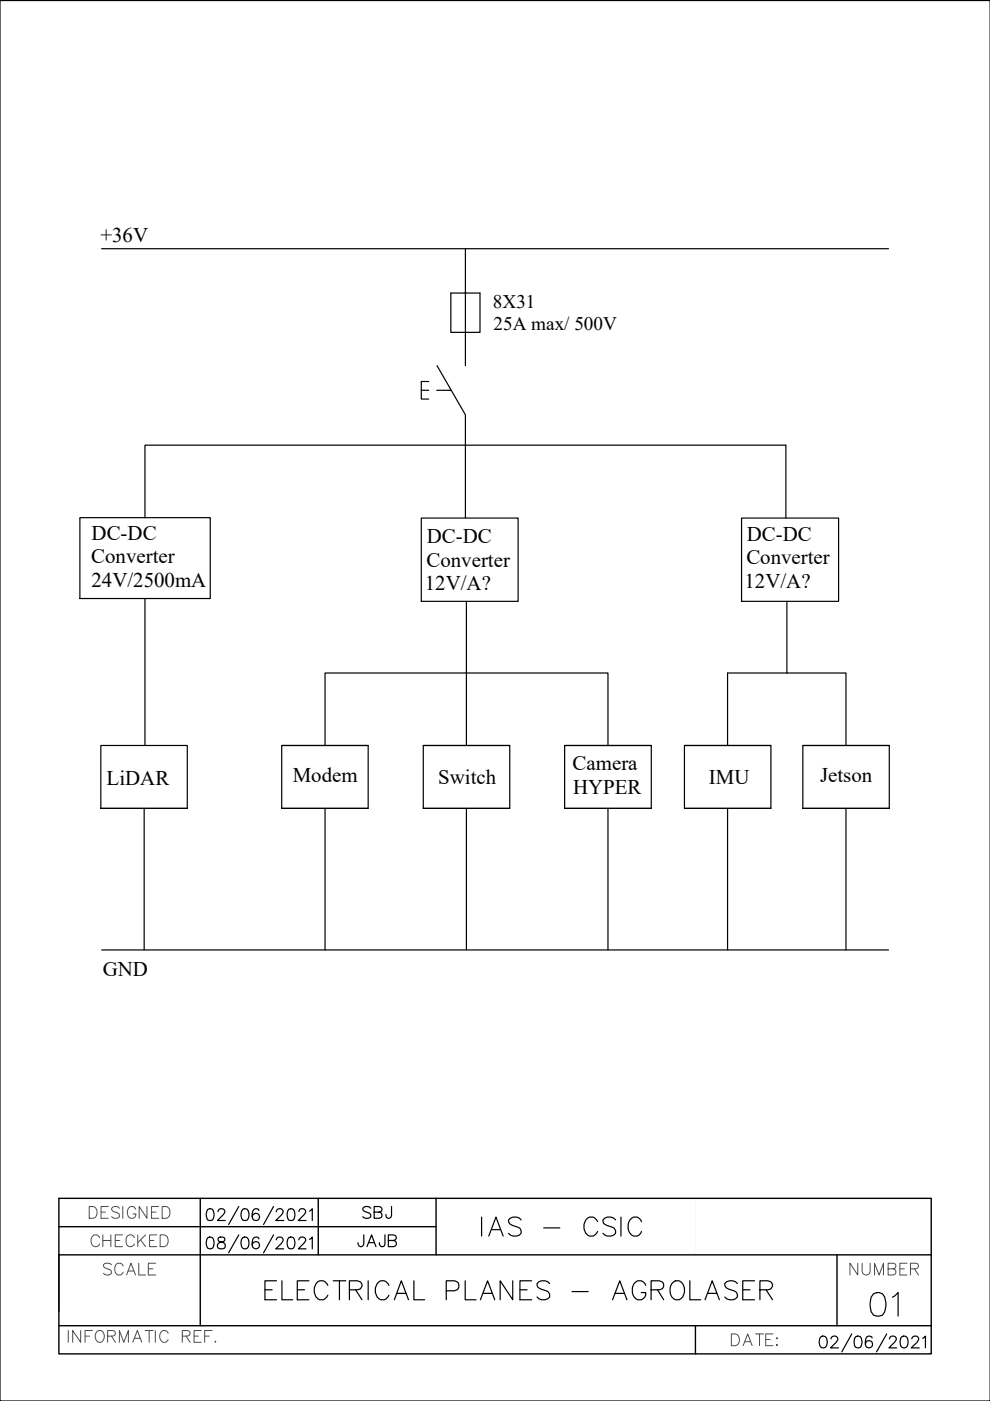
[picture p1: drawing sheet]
<svg xmlns="http://www.w3.org/2000/svg" width="210mm" height="297mm" viewBox="0 0 210 297" stroke-linecap="round" stroke-linejoin="round" font-family="sans-serif">
<!-- layer: 0 -->
<g fill="none" stroke="#000" stroke-width=".25">
<path d="M0 .1h209.9v296.9h-209.9zM21.5 52.7h166.9M98.7 52.7v9.4h-3.1v8.4h6.2v-8.4h-3.1v15.4M92.7 77.5l6 10.5v21.8M89.3 82.7v1.9h1.6M90.9 80.9h-1.6v1.8h1.6M92.6 82.7h3.1M16.9 109.8h27.7v17.1h-27.7zM30.7 109.8v-15.4h135.9v15.4M89.3 109.8h20.6v17.7h-20.6zM157.2 109.8h20.6v17.7h-20.6zM30.7 126.9v31.1"/>
<path d="M98.9 127.5v15.2h-30v15.4M166.8 127.5v15.2M21.4 158.1h18.3v13.3h-18.3zM59.7 158.1h18.4v13.3h-18.4zM59.7 158.1h18.4M89.7 158.1h18.4v13.3h-18.4zM89.7 158.1h18.4M98.9 158.1v-15.4h30v15.4M119.7 158.1h18.4v13.3h-18.4zM119.7 158.1h18.4M145.1 158.1h18.3v13.3h-18.3zM145.1 158.1h18.3"/>
<path d="M166.8 142.7h12.6v15.4M166.8 142.7h-12.5v15.4M170.2 158.1h18.4v13.3h-18.4zM170.2 158.1h18.4M21.4 171.4h18.3M30.6 171.4v30M59.7 171.4h18.4M68.9 171.4v30M89.7 171.4h18.4M98.9 171.4v30M119.7 171.4h18.4M128.9 171.4v30"/>
<path d="M145.1 171.4h18.3M154.3 171.4v30M170.2 171.4h18.4M179.4 171.4v30M21.5 201.4h166.9M44.1 256.4a.78 .78 0 0 1 1.2 .4 2.12 2.12 0 0 1-.3 1.9 .86 .86 0 0 1-1.1-.4 2.12 2.12 0 0 1 .2-1.9zM46.2 256.9l.3-.5 .7-.1a.63 .63 0 0 1 .3 .9l-1.4 1.6h1.7M50.6 255.8l-2.1 3.8M51.5 256.4a.78 .78 0 0 1 1.2 .4 1.97 1.97 0 0 1-.3 1.9 .86 .86 0 0 1-1.2-.4 1.97 1.97 0 0 1 .3-1.9zM54.9 256.7a.7 .7 0 0 0-1.1-.3 1.88 1.88 0 0 0 0 2.3 .78 .78 0 0 0 1.2-.4 .78 .78 0 0 0-.6-1.1 .78 .78 0 0 0-.9 .8M58 255.8l-2.1 3.8M58.6 256.9l.1-.4 .4-.2 .7 .1a.71 .71 0 0 1-.1 1.2l-1.2 1.2h1.7"/>
<path d="M61.2 256.4a.78 .78 0 0 1 1.2 .4 2.12 2.12 0 0 1-.2 1.9 .86 .86 0 0 1-1.2-.4 2.12 2.12 0 0 1 .2-1.9zM63.4 256.9l.2-.5a.8 .8 0 0 1 1.1 .1l.1 .3-.1 .4-1.5 1.6h1.7M65.6 256.8l.6-.5v2.5M12.5 266.1v12M44.1 262.4a.8 .8 0 0 1 1.2 .3 2.08 2.08 0 0 1-.3 2 .8 .8 0 0 1-1.1-.4 2.08 2.08 0 0 1 .2-1.9zM46.4 262.4a.52 .52 0 0 0 .2 .9 .93 .93 0 0 1 1 .2 .93 .93 0 0 1 .1 1.1 .92 .92 0 0 1-1 .2 .92 .92 0 0 1-.6-.8 1.12 1.12 0 0 1 1.2-.7 .51 .51 0 0 0 .2-.9l-.3-.1zM50.6 261.8l-2.1 3.8M51.5 262.4a.8 .8 0 0 1 1.2 .3 1.94 1.94 0 0 1-.3 2 .8 .8 0 0 1-1.2-.4 1.94 1.94 0 0 1 .3-1.9zM54.9 262.7a.7 .7 0 0 0-1.1-.3 1.8 1.8 0 0 0 0 2.3 .78 .78 0 0 0 1.2-.4 .78 .78 0 0 0-.6-1.1 .78 .78 0 0 0-.9 .8M58 261.8l-2.1 3.8M58.6 262.9v-.2a.79 .79 0 0 1 1-.4l.2 .1a.55 .55 0 0 1 .1 .9l-1.4 1.5h1.7M61.2 262.4a.8 .8 0 0 1 1.2 .3 2.08 2.08 0 0 1-.2 2 .8 .8 0 0 1-1.2-.4 2.08 2.08 0 0 1 .2-1.9z"/>
<path d="M63.4 262.9l.2-.5a.8 .8 0 0 1 1.2 .3l-.4 .9-1.2 1.2h1.7M65.6 262.7l.6-.4v2.5M174.1 283.4a.8 .8 0 0 1 1.2 .3 1.94 1.94 0 0 1-.3 2 .8 .8 0 0 1-1.2-.4 1.94 1.94 0 0 1 .3-1.9zM176.2 283.9v-.2a.79 .79 0 0 1 1-.4l.2 .1a.55 .55 0 0 1 .1 .9l-1.4 1.5h1.7M180.6 282.8l-2.1 3.8M181.4 283.4a.8 .8 0 0 1 1.2 .3 2.08 2.08 0 0 1-.2 2 .85 .85 0 0 1-1.2-.4 2.28 2.28 0 0 1 .2-1.9zM184.9 283.7a.71 .71 0 0 0-.7-.4 .71 .71 0 0 0-.6 .4 1.79 1.79 0 0 0 .2 2 .76 .76 0 0 0 1.1-.4 .76 .76 0 0 0-.5-1 .76 .76 0 0 0-.9 .7M188 282.8l-2.2 3.8M188.6 283.9l.2-.5a.8 .8 0 0 1 1.2 .3l-.3 .9-1.2 1.2h1.6M191.2 283.4a.8 .8 0 0 1 1.2 .3 1.94 1.94 0 0 1-.2 2 .8 .8 0 0 1-1.2-.4 1.94 1.94 0 0 1 .2-1.9zM193.3 283.9v-.2a.79 .79 0 0 1 1-.4l.2 .1a.55 .55 0 0 1 .1 .9l-1.4 1.5h1.7M195.6 283.7l.6-.4v2.5"/>
</g>
<!-- layer: -LOGO -->
<path d="M147.4 254.1h50v12h-50z" fill="none" stroke="#f8f8f8" stroke-width=".21"/>
<path d="M12.5 254.1h184.9v32.9h-184.9zM42.5 254.1v27M67.5 254.1v12M92.5 254.1v12M12.5 260.1h80M12.5 266.1h184.9M177.5 266.1v15M12.5 281.1h184.9M147.4 281.1v5.9" fill="none" stroke="#000" stroke-width=".3"/>
<text font-size="8.8" fill="#4c4c4c" x="183.1" y="280.1">01</text>
<text font-size="7.9" x="55" y="276.9">ELECTRICAL PLANES - AGROLASER</text>
<text font-size="7.5" x="100.9" y="263.2">IAS - CSIC</text>
<g font-size="5.7" fill="#4c4c4c">
<text x="17.6" y="259.6">DESIGNED</text>
<text x="18" y="265.6">CHECKED</text>
<text x="20.8" y="271.6">SCALE</text>
<text x="178.9" y="271.6">NUMBER</text>
<text x="13.4" y="285.7">INFORMATIC REF.</text>
<text x="153.8" y="286.5">DATE:</text>
</g>
<g font-size="5.7">
<text x="75.8" y="259.6">SBJ</text>
<text x="74.8" y="265.6">JAJB</text>
</g>
<g font-size="4.4">
<text x="21.3" y="51.3">+36V</text>
<text x="19.3" y="119.5">Converter</text>
<text x="19.4" y="114.5">DC-DC</text>
<text x="90.5" y="115.1">DC-DC</text>
<text x="158.2" y="119.7">Converter</text>
<text x="158.3" y="114.7">DC-DC</text>
<text x="19.4" y="124.5">24V/2500mA</text>
<text x="90.1" y="125.2">12V/A?</text>
<text x="90.4" y="120.1">Converter</text>
<text x="157.9" y="124.7">12V/A?</text>
<text x="22.6" y="166.4">LiDAR</text>
<text x="62.1" y="165.9">Modem</text>
<text x="92.9" y="166.3">Switch</text>
<text x="121.4" y="163.3">Camera</text>
<text x="150.3" y="166.3">IMU</text>
<text x="173.9" y="165.9">Jetson</text>
<text x="121.5" y="168.3">HYPER</text>
<text x="21.8" y="207">GND</text>
</g>
<g font-size="4.1">
<text x="104.5" y="65.4">8X31</text>
<text x="104.6" y="70">25A max/ 500V</text>
</g>
</svg>
